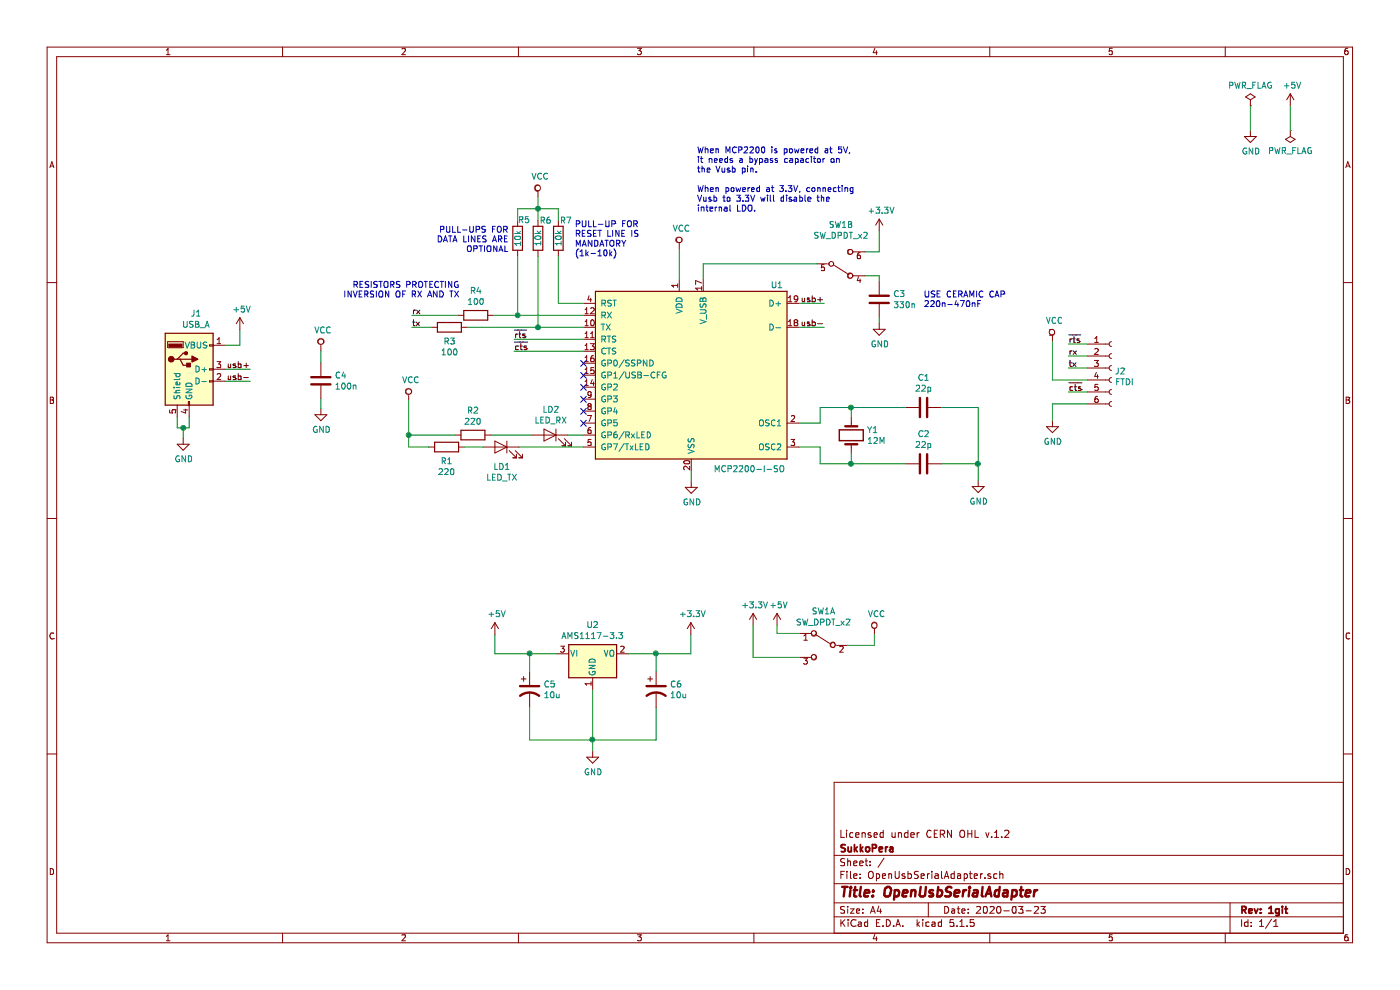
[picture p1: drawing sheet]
EESchema Schematic File Version 4
EELAYER 30 0
EELAYER END
$Descr A4 11693 8268
encoding utf-8
Sheet 1 1
Title "OpenUsbSerialAdapter"
Date "2020-03-23"
Rev "1git"
Comp "SukkoPera"
Comment1 "Licensed under CERN OHL v.1.2"
Comment2 ""
Comment3 ""
Comment4 ""
$EndDescr
$Comp
L Interface_USB:MCP2200-I-SO U1
U 1 1
P 5775 3135
F 0 "U1" H 6490 3890 50  0000 C CNN
F 1 "MCP2200-I-SO" H 6260 2355 50  0000 C CNN
F 2 "Package_SO:SOIC-20W_7.5x12.8mm_P1.27mm" H 5775 1985 50  0001 C CNN
F 3 "http://ww1.microchip.com/downloads/en/DeviceDoc/200022228D.pdf" H 5775 2135 50  0001 C CNN
	1    5775 3135
	1    0    0    -1  
$EndComp
NoConn ~ 4875 3235
NoConn ~ 4875 3335
NoConn ~ 4875 3435
NoConn ~ 4875 3535
Wire Wire Line
	5775 3935 5775 4020
$Comp
L power:GND #PWR03
U 1 1
P 5775 4020
F 0 "#PWR03" H 5775 3770 50  0001 C CNN
F 1 "GND" H 5780 3847 50  0000 C CNN
F 2 "" H 5775 4020 50  0001 C CNN
F 3 "" H 5775 4020 50  0001 C CNN
	1    5775 4020
	1    0    0    -1  
$EndComp
$Comp
L Connector:USB_A J1
U 1 1
P 1580 3085
F 0 "J1" H 1637 3552 50  0000 C CNN
F 1 "USB_A" H 1637 3461 50  0000 C CNN
F 2 "OpenUsbSerialAdapter:USB_A_Molex_48037" H 1730 3035 50  0001 C CNN
F 3 " ~" H 1730 3035 50  0001 C CNN
	1    1580 3085
	1    0    0    -1  
$EndComp
Wire Wire Line
	1880 2885 2005 2885
Wire Wire Line
	2005 2885 2005 2755
$Comp
L power:+5V #PWR02
U 1 1
P 2005 2755
F 0 "#PWR02" H 2005 2605 50  0001 C CNN
F 1 "+5V" H 2020 2928 50  0000 C CNN
F 2 "" H 2005 2755 50  0001 C CNN
F 3 "" H 2005 2755 50  0001 C CNN
	1    2005 2755
	1    0    0    -1  
$EndComp
Wire Wire Line
	1580 3485 1580 3575
Wire Wire Line
	1580 3575 1530 3575
Wire Wire Line
	1480 3575 1480 3485
Wire Wire Line
	1530 3575 1530 3660
$Comp
L power:GND #PWR01
U 1 1
P 1530 3660
F 0 "#PWR01" H 1530 3410 50  0001 C CNN
F 1 "GND" H 1535 3487 50  0000 C CNN
F 2 "" H 1530 3660 50  0001 C CNN
F 3 "" H 1530 3660 50  0001 C CNN
	1    1530 3660
	1    0    0    -1  
$EndComp
Connection ~ 1530 3575
Wire Wire Line
	1530 3575 1480 3575
Wire Wire Line
	1880 3085 2090 3085
Wire Wire Line
	1880 3185 2090 3185
Text Label 2090 3085 2    50   ~ 0
usb+
Text Label 2090 3185 2    50   ~ 0
usb-
Wire Wire Line
	6675 2535 6885 2535
Wire Wire Line
	6675 2735 6885 2735
Text Label 6885 2535 2    50   ~ 0
usb+
Text Label 6885 2735 2    50   ~ 0
usb-
$Comp
L Connector:Conn_01x06_Female J2
U 1 1
P 9285 3075
F 0 "J2" H 9313 3051 50  0000 L CNN
F 1 "FTDI" H 9313 2960 50  0000 L CNN
F 2 "OpenUsbSerialAdapter:PinHeader_1x06_P2.54mm_Vertical" H 9285 3075 50  0001 C CNN
F 3 "~" H 9285 3075 50  0001 C CNN
	1    9285 3075
	1    0    0    -1  
$EndComp
Wire Wire Line
	9085 2875 8925 2875
Wire Wire Line
	9085 2975 8925 2975
Wire Wire Line
	9085 3075 8925 3075
Wire Wire Line
	9085 3275 8925 3275
$Comp
L Device:Crystal Y1
U 1 1
P 7110 3635
F 0 "Y1" V 7064 3766 50  0000 L CNN
F 1 "12M" V 7155 3766 50  0000 L CNN
F 2 "Crystal:Crystal_HC49-U_Vertical" H 7110 3635 50  0001 C CNN
F 3 "~" H 7110 3635 50  0001 C CNN
	1    7110 3635
	0    1    1    0   
$EndComp
$Comp
L Device:C C1
U 1 1
P 7715 3405
F 0 "C1" V 7463 3405 50  0000 C CNN
F 1 "22p" V 7554 3405 50  0000 C CNN
F 2 "Capacitor_SMD:C_0805_2012Metric_Pad1.15x1.40mm_HandSolder" H 7753 3255 50  0001 C CNN
F 3 "~" H 7715 3405 50  0001 C CNN
	1    7715 3405
	0    1    1    0   
$EndComp
$Comp
L Device:C C2
U 1 1
P 7715 3875
F 0 "C2" V 7463 3875 50  0000 C CNN
F 1 "22p" V 7554 3875 50  0000 C CNN
F 2 "Capacitor_SMD:C_0805_2012Metric_Pad1.15x1.40mm_HandSolder" H 7753 3725 50  0001 C CNN
F 3 "~" H 7715 3875 50  0001 C CNN
	1    7715 3875
	0    1    1    0   
$EndComp
Wire Wire Line
	7110 3785 7110 3875
Wire Wire Line
	7110 3875 7565 3875
Wire Wire Line
	7110 3485 7110 3405
Wire Wire Line
	7110 3405 7565 3405
Wire Wire Line
	7865 3405 8170 3405
Wire Wire Line
	8170 3405 8170 3875
$Comp
L power:GND #PWR04
U 1 1
P 8170 4015
F 0 "#PWR04" H 8170 3765 50  0001 C CNN
F 1 "GND" H 8175 3842 50  0000 C CNN
F 2 "" H 8170 4015 50  0001 C CNN
F 3 "" H 8170 4015 50  0001 C CNN
	1    8170 4015
	1    0    0    -1  
$EndComp
Wire Wire Line
	7865 3875 8170 3875
Connection ~ 8170 3875
Wire Wire Line
	8170 3875 8170 4015
Wire Wire Line
	6675 3535 6850 3535
Wire Wire Line
	6850 3535 6850 3405
Wire Wire Line
	6850 3405 7110 3405
Connection ~ 7110 3405
Wire Wire Line
	6675 3735 6850 3735
Wire Wire Line
	6850 3735 6850 3875
Wire Wire Line
	6850 3875 7110 3875
Connection ~ 7110 3875
$Comp
L Device:LED LD2
U 1 1
P 4595 3635
F 0 "LD2" H 4588 3851 50  0000 C CNN
F 1 "LED_RX" H 4588 3760 50  0000 C CNN
F 2 "LED_SMD:LED_0805_2012Metric_Pad1.15x1.40mm_HandSolder" H 4595 3635 50  0001 C CNN
F 3 "~" H 4595 3635 50  0001 C CNN
	1    4595 3635
	-1   0    0    -1  
$EndComp
$Comp
L Device:LED LD1
U 1 1
P 4185 3735
F 0 "LD1" H 4178 3573 50  0000 C CNN
F 1 "LED_TX" H 4178 3482 50  0000 C CNN
F 2 "LED_SMD:LED_0805_2012Metric_Pad1.15x1.40mm_HandSolder" H 4185 3735 50  0001 C CNN
F 3 "~" H 4185 3735 50  0001 C CNN
	1    4185 3735
	-1   0    0    -1  
$EndComp
Wire Wire Line
	4335 3735 4875 3735
Wire Wire Line
	4745 3635 4875 3635
$Comp
L Device:R R1
U 1 1
P 3730 3735
F 0 "R1" V 3845 3735 50  0000 C CNN
F 1 "220" V 3936 3735 50  0000 C CNN
F 2 "Resistor_SMD:R_0805_2012Metric_Pad1.15x1.40mm_HandSolder" V 3660 3735 50  0001 C CNN
F 3 "~" H 3730 3735 50  0001 C CNN
	1    3730 3735
	0    1    1    0   
$EndComp
$Comp
L Device:R R2
U 1 1
P 3950 3635
F 0 "R2" V 3743 3635 50  0000 C CNN
F 1 "220" V 3834 3635 50  0000 C CNN
F 2 "Resistor_SMD:R_0805_2012Metric_Pad1.15x1.40mm_HandSolder" V 3880 3635 50  0001 C CNN
F 3 "~" H 3950 3635 50  0001 C CNN
	1    3950 3635
	0    1    1    0   
$EndComp
Wire Wire Line
	4100 3635 4445 3635
Wire Wire Line
	3880 3735 4035 3735
Wire Wire Line
	3800 3635 3415 3635
Wire Wire Line
	3415 3635 3415 3735
Wire Wire Line
	3580 3735 3415 3735
NoConn ~ 4875 3035
NoConn ~ 4875 3135
Wire Wire Line
	4125 2635 4325 2635
Text Label 3440 2635 0    50   ~ 0
rx
Text Label 3440 2735 0    50   ~ 0
tx
Wire Wire Line
	4295 2835 4875 2835
Text Label 4295 2835 0    50   ~ 0
~rts
Wire Wire Line
	4295 2935 4875 2935
Text Label 4295 2935 0    50   ~ 0
~cts
Text Label 8925 2875 0    50   ~ 0
~rts
Text Label 8925 2975 0    50   ~ 0
rx
Text Label 8925 3075 0    50   ~ 0
tx
Text Label 8925 3275 0    50   ~ 0
~cts
Wire Wire Line
	8790 2850 8790 3175
Wire Wire Line
	8790 3175 9085 3175
Wire Wire Line
	8790 3375 8790 3515
Wire Wire Line
	8790 3375 9085 3375
$Comp
L power:GND #PWR010
U 1 1
P 8790 3515
F 0 "#PWR010" H 8790 3265 50  0001 C CNN
F 1 "GND" H 8795 3342 50  0000 C CNN
F 2 "" H 8790 3515 50  0001 C CNN
F 3 "" H 8790 3515 50  0001 C CNN
	1    8790 3515
	1    0    0    -1  
$EndComp
Wire Wire Line
	3415 3635 3415 3345
Connection ~ 3415 3635
$Comp
L Device:R R5
U 1 1
P 4325 1990
F 0 "R5" H 4430 2145 50  0000 R CNN
F 1 "10k" V 4325 2060 50  0000 R CNN
F 2 "Resistor_SMD:R_0805_2012Metric_Pad1.15x1.40mm_HandSolder" V 4255 1990 50  0001 C CNN
F 3 "~" H 4325 1990 50  0001 C CNN
	1    4325 1990
	1    0    0    -1  
$EndComp
$Comp
L Device:R R6
U 1 1
P 4495 1990
F 0 "R6" H 4505 2140 50  0000 L CNN
F 1 "10k" V 4495 1920 50  0000 L CNN
F 2 "Resistor_SMD:R_0805_2012Metric_Pad1.15x1.40mm_HandSolder" V 4425 1990 50  0001 C CNN
F 3 "~" H 4495 1990 50  0001 C CNN
	1    4495 1990
	1    0    0    -1  
$EndComp
Wire Wire Line
	4325 2140 4325 2635
Connection ~ 4325 2635
Wire Wire Line
	4325 2635 4875 2635
Wire Wire Line
	4495 2140 4495 2735
Connection ~ 4495 2735
Wire Wire Line
	4325 1840 4325 1745
Wire Wire Line
	4495 1745 4495 1840
Text Notes 4250 2115 2    50   ~ 0
PULL-UPS FOR\nDATA LINES ARE\nOPTIONAL
$Comp
L Device:R R3
U 1 1
P 3755 2735
F 0 "R3" V 3870 2735 50  0000 C CNN
F 1 "100" V 3961 2735 50  0000 C CNN
F 2 "Resistor_SMD:R_0805_2012Metric_Pad1.15x1.40mm_HandSolder" V 3685 2735 50  0001 C CNN
F 3 "~" H 3755 2735 50  0001 C CNN
	1    3755 2735
	0    1    1    0   
$EndComp
$Comp
L Device:R R4
U 1 1
P 3975 2635
F 0 "R4" V 3768 2635 50  0000 C CNN
F 1 "100" V 3859 2635 50  0000 C CNN
F 2 "Resistor_SMD:R_0805_2012Metric_Pad1.15x1.40mm_HandSolder" V 3905 2635 50  0001 C CNN
F 3 "~" H 3975 2635 50  0001 C CNN
	1    3975 2635
	0    1    1    0   
$EndComp
Wire Wire Line
	3825 2635 3440 2635
Wire Wire Line
	3605 2735 3440 2735
Wire Wire Line
	3905 2735 4495 2735
Text Notes 3840 2495 2    50   ~ 0
RESISTORS PROTECTING\nINVERSION OF RX AND TX
$Comp
L Device:R R7
U 1 1
P 4665 1990
F 0 "R7" H 4675 2140 50  0000 L CNN
F 1 "10k" V 4665 1920 50  0000 L CNN
F 2 "Resistor_SMD:R_0805_2012Metric_Pad1.15x1.40mm_HandSolder" V 4595 1990 50  0001 C CNN
F 3 "~" H 4665 1990 50  0001 C CNN
	1    4665 1990
	1    0    0    -1  
$EndComp
Wire Wire Line
	4665 2140 4665 2535
Wire Wire Line
	4875 2535 4665 2535
Wire Wire Line
	4495 2735 4875 2735
Wire Wire Line
	4495 1745 4665 1745
Wire Wire Line
	4665 1745 4665 1840
Connection ~ 4495 1745
Wire Wire Line
	4495 1745 4495 1645
Wire Wire Line
	4325 1745 4495 1745
Text Notes 4800 2150 0    50   ~ 0
PULL-UP FOR\nRESET LINE IS\nMANDATORY\n(1k-10k)
$Comp
L Device:C C3
U 1 1
P 7345 2500
F 0 "C3" H 7460 2546 50  0000 L CNN
F 1 "330n" H 7460 2455 50  0000 L CNN
F 2 "Capacitor_SMD:C_1206_3216Metric_Pad1.42x1.75mm_HandSolder" H 7383 2350 50  0001 C CNN
F 3 "~" H 7345 2500 50  0001 C CNN
	1    7345 2500
	1    0    0    -1  
$EndComp
Wire Wire Line
	5875 2335 5875 2205
Wire Wire Line
	5875 2205 6825 2205
$Comp
L power:GND #PWR08
U 1 1
P 7345 2700
F 0 "#PWR08" H 7345 2450 50  0001 C CNN
F 1 "GND" H 7350 2527 50  0000 C CNN
F 2 "" H 7345 2700 50  0001 C CNN
F 3 "" H 7345 2700 50  0001 C CNN
	1    7345 2700
	1    0    0    -1  
$EndComp
Wire Wire Line
	7345 2650 7345 2700
Text Notes 7715 2575 0    50   ~ 0
USE CERAMIC CAP\n220n-470nF
Wire Wire Line
	5675 2335 5675 2080
$Comp
L power:+5V #PWR0101
U 1 1
P 10780 885
F 0 "#PWR0101" H 10780 735 50  0001 C CNN
F 1 "+5V" H 10795 1058 50  0000 C CNN
F 2 "" H 10780 885 50  0001 C CNN
F 3 "" H 10780 885 50  0001 C CNN
	1    10780 885 
	1    0    0    -1  
$EndComp
$Comp
L power:GND #PWR0102
U 1 1
P 10445 1090
F 0 "#PWR0102" H 10445 840 50  0001 C CNN
F 1 "GND" H 10450 917 50  0000 C CNN
F 2 "" H 10445 1090 50  0001 C CNN
F 3 "" H 10445 1090 50  0001 C CNN
	1    10445 1090
	1    0    0    -1  
$EndComp
$Comp
L power:PWR_FLAG #FLG0101
U 1 1
P 10445 885
F 0 "#FLG0101" H 10445 960 50  0001 C CNN
F 1 "PWR_FLAG" H 10445 1058 50  0000 C CNN
F 2 "" H 10445 885 50  0001 C CNN
F 3 "~" H 10445 885 50  0001 C CNN
	1    10445 885 
	1    0    0    -1  
$EndComp
$Comp
L power:PWR_FLAG #FLG0102
U 1 1
P 10780 1090
F 0 "#FLG0102" H 10780 1165 50  0001 C CNN
F 1 "PWR_FLAG" H 10780 1263 50  0000 C CNN
F 2 "" H 10780 1090 50  0001 C CNN
F 3 "~" H 10780 1090 50  0001 C CNN
	1    10780 1090
	-1   0    0    1   
$EndComp
Wire Wire Line
	10780 1090 10780 885 
Wire Wire Line
	10445 885  10445 1090
Wire Wire Line
	2680 3030 2680 2930
Wire Wire Line
	2680 3330 2680 3415
$Comp
L power:GND #PWR0104
U 1 1
P 2680 3415
F 0 "#PWR0104" H 2680 3165 50  0001 C CNN
F 1 "GND" H 2685 3242 50  0000 C CNN
F 2 "" H 2680 3415 50  0001 C CNN
F 3 "" H 2680 3415 50  0001 C CNN
	1    2680 3415
	1    0    0    -1  
$EndComp
Wire Wire Line
	4650 5460 4425 5460
Wire Wire Line
	5770 5460 5480 5460
$Comp
L Device:CP1 C6
U 1 1
P 5480 5760
F 0 "C6" H 5595 5806 50  0000 L CNN
F 1 "10u" H 5595 5715 50  0000 L CNN
F 2 "Capacitor_Tantalum_SMD:CP_EIA-3216-18_Kemet-A_Pad1.58x1.35mm_HandSolder" H 5480 5760 50  0001 C CNN
F 3 "~" H 5480 5760 50  0001 C CNN
	1    5480 5760
	1    0    0    -1  
$EndComp
$Comp
L Device:CP1 C5
U 1 1
P 4425 5760
F 0 "C5" H 4540 5806 50  0000 L CNN
F 1 "10u" H 4540 5715 50  0000 L CNN
F 2 "Capacitor_Tantalum_SMD:CP_EIA-3216-18_Kemet-A_Pad1.58x1.35mm_HandSolder" H 4425 5760 50  0001 C CNN
F 3 "~" H 4425 5760 50  0001 C CNN
	1    4425 5760
	1    0    0    -1  
$EndComp
Wire Wire Line
	4425 5910 4425 6180
Wire Wire Line
	4425 6180 4950 6180
Wire Wire Line
	5480 6180 5480 5910
Wire Wire Line
	4950 5760 4950 6180
$Comp
L power:GND #PWR012
U 1 1
P 4950 6275
F 0 "#PWR012" H 4950 6025 50  0001 C CNN
F 1 "GND" H 4955 6102 50  0000 C CNN
F 2 "" H 4950 6275 50  0001 C CNN
F 3 "" H 4950 6275 50  0001 C CNN
	1    4950 6275
	1    0    0    -1  
$EndComp
Wire Wire Line
	4425 5610 4425 5460
Connection ~ 4425 5460
Wire Wire Line
	5480 5610 5480 5460
Connection ~ 5480 5460
Wire Wire Line
	5480 5460 5250 5460
$Comp
L power:+5V #PWR011
U 1 1
P 4135 5300
F 0 "#PWR011" H 4135 5150 50  0001 C CNN
F 1 "+5V" H 4150 5473 50  0000 C CNN
F 2 "" H 4135 5300 50  0001 C CNN
F 3 "" H 4135 5300 50  0001 C CNN
	1    4135 5300
	1    0    0    -1  
$EndComp
Wire Wire Line
	4135 5300 4135 5460
Wire Wire Line
	4135 5460 4425 5460
$Comp
L power:+3.3V #PWR013
U 1 1
P 5770 5300
F 0 "#PWR013" H 5770 5150 50  0001 C CNN
F 1 "+3.3V" H 5785 5473 50  0000 C CNN
F 2 "" H 5770 5300 50  0001 C CNN
F 3 "" H 5770 5300 50  0001 C CNN
	1    5770 5300
	1    0    0    -1  
$EndComp
Wire Wire Line
	5770 5300 5770 5460
$Comp
L Switch:SW_DPDT_x2 SW1
U 1 1
P 6880 5390
F 0 "SW1" H 6880 5675 50  0000 C CNN
F 1 "SW_DPDT_x2" H 6880 5584 50  0000 C CNN
F 2 "OpenUsbSerialAdapter:SW_DPDT" H 6880 5390 50  0001 C CNN
F 3 "~" H 6880 5390 50  0001 C CNN
	1    6880 5390
	-1   0    0    -1  
$EndComp
$Comp
L Switch:SW_DPDT_x2 SW1
U 2 1
P 7025 2205
F 0 "SW1" H 7025 1880 50  0000 C CNN
F 1 "SW_DPDT_x2" H 7025 1971 50  0000 C CNN
F 2 "OpenUsbSerialAdapter:SW_DPDT" H 7025 2205 50  0001 C CNN
F 3 "~" H 7025 2205 50  0001 C CNN
	2    7025 2205
	1    0    0    1   
$EndComp
Wire Wire Line
	6680 5290 6490 5290
Wire Wire Line
	6490 5290 6490 5225
Wire Wire Line
	6680 5490 6290 5490
Wire Wire Line
	6290 5490 6290 5225
$Comp
L power:+3.3V #PWR09
U 1 1
P 6290 5225
F 0 "#PWR09" H 6290 5075 50  0001 C CNN
F 1 "+3.3V" H 6305 5398 50  0000 C CNN
F 2 "" H 6290 5225 50  0001 C CNN
F 3 "" H 6290 5225 50  0001 C CNN
	1    6290 5225
	1    0    0    -1  
$EndComp
$Comp
L power:+5V #PWR014
U 1 1
P 6490 5225
F 0 "#PWR014" H 6490 5075 50  0001 C CNN
F 1 "+5V" H 6505 5398 50  0000 C CNN
F 2 "" H 6490 5225 50  0001 C CNN
F 3 "" H 6490 5225 50  0001 C CNN
	1    6490 5225
	1    0    0    -1  
$EndComp
Wire Wire Line
	7080 5390 7305 5390
Wire Wire Line
	7305 5390 7305 5300
$Comp
L power:VCC #PWR015
U 1 1
P 7305 5300
F 0 "#PWR015" H 7305 5150 50  0001 C CNN
F 1 "VCC" H 7322 5473 50  0000 C CNN
F 2 "" H 7305 5300 50  0001 C CNN
F 3 "" H 7305 5300 50  0001 C CNN
	1    7305 5300
	1    0    0    -1  
$EndComp
$Comp
L power:VCC #PWR05
U 1 1
P 3415 3345
F 0 "#PWR05" H 3415 3195 50  0001 C CNN
F 1 "VCC" H 3432 3518 50  0000 C CNN
F 2 "" H 3415 3345 50  0001 C CNN
F 3 "" H 3415 3345 50  0001 C CNN
	1    3415 3345
	1    0    0    -1  
$EndComp
$Comp
L power:VCC #PWR06
U 1 1
P 4495 1645
F 0 "#PWR06" H 4495 1495 50  0001 C CNN
F 1 "VCC" H 4512 1818 50  0000 C CNN
F 2 "" H 4495 1645 50  0001 C CNN
F 3 "" H 4495 1645 50  0001 C CNN
	1    4495 1645
	1    0    0    -1  
$EndComp
$Comp
L power:VCC #PWR07
U 1 1
P 5675 2080
F 0 "#PWR07" H 5675 1930 50  0001 C CNN
F 1 "VCC" H 5692 2253 50  0000 C CNN
F 2 "" H 5675 2080 50  0001 C CNN
F 3 "" H 5675 2080 50  0001 C CNN
	1    5675 2080
	1    0    0    -1  
$EndComp
$Comp
L power:VCC #PWR017
U 1 1
P 8790 2850
F 0 "#PWR017" H 8790 2700 50  0001 C CNN
F 1 "VCC" H 8807 3023 50  0000 C CNN
F 2 "" H 8790 2850 50  0001 C CNN
F 3 "" H 8790 2850 50  0001 C CNN
	1    8790 2850
	1    0    0    -1  
$EndComp
Wire Wire Line
	7225 2305 7345 2305
Wire Wire Line
	7345 2305 7345 2350
Wire Wire Line
	7225 2105 7345 2105
Wire Wire Line
	7345 2105 7345 1930
$Comp
L power:+3.3V #PWR016
U 1 1
P 7345 1930
F 0 "#PWR016" H 7345 1780 50  0001 C CNN
F 1 "+3.3V" H 7360 2103 50  0000 C CNN
F 2 "" H 7345 1930 50  0001 C CNN
F 3 "" H 7345 1930 50  0001 C CNN
	1    7345 1930
	1    0    0    -1  
$EndComp
Text Notes 5820 1775 0    50   ~ 0
When MCP2200 is powered at 5V,\nit needs a bypass capacitor on\nthe Vusb pin.\n\nWhen powered at 3.3V, connecting\nVusb to 3.3V will disable the\ninternal LDO.
$Comp
L Regulator_Linear:AMS1117-3.3 U2
U 1 1
P 4950 5460
F 0 "U2" H 4950 5702 50  0000 C CNN
F 1 "AMS1117-3.3" H 4950 5611 50  0000 C CNN
F 2 "Package_TO_SOT_SMD:SOT-223-3_TabPin2" H 4950 5660 50  0001 C CNN
F 3 "http://www.advanced-monolithic.com/pdf/ds1117.pdf" H 5050 5210 50  0001 C CNN
	1    4950 5460
	1    0    0    -1  
$EndComp
Connection ~ 4950 6180
Wire Wire Line
	4950 6180 5480 6180
Wire Wire Line
	4950 6180 4950 6275
$Comp
L power:VCC #PWR0103
U 1 1
P 2680 2930
F 0 "#PWR0103" H 2680 2780 50  0001 C CNN
F 1 "VCC" H 2697 3103 50  0000 C CNN
F 2 "" H 2680 2930 50  0001 C CNN
F 3 "" H 2680 2930 50  0001 C CNN
	1    2680 2930
	1    0    0    -1  
$EndComp
$Comp
L Device:C C4
U 1 1
P 2680 3180
F 0 "C4" H 2795 3226 50  0000 L CNN
F 1 "100n" H 2795 3135 50  0000 L CNN
F 2 "Capacitor_SMD:C_0805_2012Metric_Pad1.15x1.40mm_HandSolder" H 2718 3030 50  0001 C CNN
F 3 "~" H 2680 3180 50  0001 C CNN
	1    2680 3180
	1    0    0    -1  
$EndComp
$EndSCHEMATC
